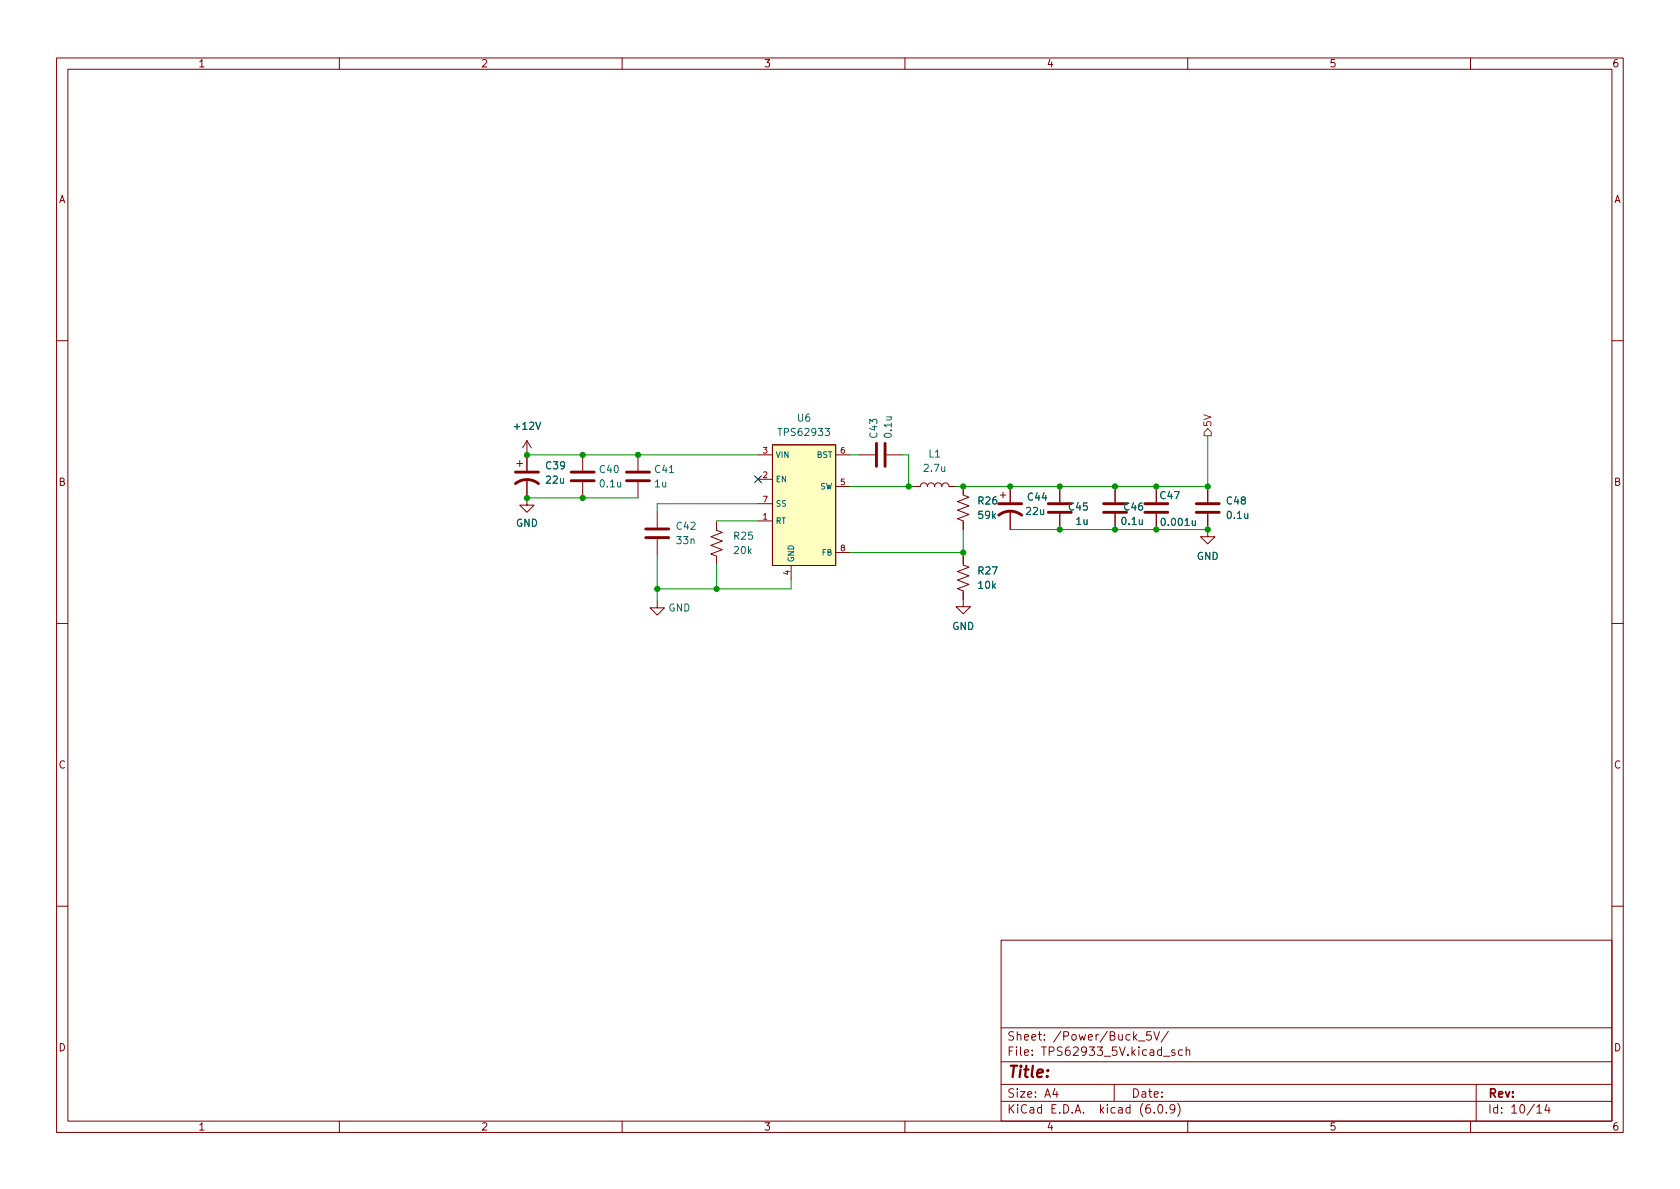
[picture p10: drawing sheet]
<svg xmlns="http://www.w3.org/2000/svg" width="297mm" height="210mm" viewBox="0 0 297 210" stroke-linecap="round" stroke-linejoin="round" font-family="sans-serif">
<g fill="none" stroke="#840000" stroke-width=".18">
<path d="M10 10.2h277v190.1h-277zM12 12.2h273v186.1h-273zM60 10.2v2M110 10.2v2M160 10.2v2M210 10.2v2M260 10.2v2M10 60.2h2M93.2 77.9v5.3M93.2 77.9l-.8 1.3M93.2 77.9l.7 1.3M136.6 78.7h11.2v21.3h-11.2z"/>
<path d="M285 60.2h2M91.4 82h1M91.9 81.5v1M93.2 84.8v4.5h1.2l-1.2 1.3-1.3-1.3h1.3M103 80.4v2.8M103 85.3v2.8M112.8 80.4v2.8M112.8 85.3v2.8M116.2 90.5v2.8M116.2 95.3v2.8M126.7 92.2v1.6l1 .4-2 .7 2 .8-2 .7 2 .8-2 .8 1 .3v1.6M134 80.4h2.6"/>
<path d="M134 92.1h2.6M134 84.8h2.6M134 89.1h2.6M139.9 100v2.5M147.8 80.4h2.5M147.8 86h2.5M147.8 97.7h2.5M151.9 80.4h2.8M156.7 80.4h2.8M161.4 86h1.3a.64 .64 0 0 1 .6-.6 .64 .64 0 0 1 .7 .6 .64 .64 0 0 1 .6-.6 .64 .64 0 0 1 .7 .6 .64 .64 0 0 1 .6-.6 .64 .64 0 0 1 .6 .6 .64 .64 0 0 1 .7-.6 .64 .64 0 0 1 .6 .6h1.3M170.3 86v1.5l1 .4-2 .8 2 .8-2 .7 2 .8-2 .7 1 .4v1.5M170.3 98.4v1.5l1 .4-2 .8 2 .7-2 .8 2 .7-2 .8 1 .4v2.8h1.3l-1.3 1.3-1.3-1.3h1.3"/>
<path d="M176.8 87.5h1.1M177.3 87v1.1M178.6 86v2.8M178.6 90.3v3.3M187.4 86v2.8M187.4 90.9v2.7M197.2 86v2.8M197.2 90.9v2.7M204.4 86v2.8M204.4 90.9v2.7M213.5 90.9v4h1.3l-1.3 1.3-1.2-1.3h1.2M213.5 86v2.8"/>
<path d="M10 110.2h2M116.2 106.2v1.3h1.3l-1.3 1.3-1.3-1.3h1.3M285 110.2h2M10 160.2h2M177 166.3h108v32h-108zM285 160.2h2M60 198.3v2M110 198.3v2M160 198.3v2M177 194.8h108M177 191.8h108M177 187.8h108"/>
<path d="M177 181.8h108M186.5 192.5l-.4 1h1M186.9 193v1M197 191.8v3M201.3 184.1h1.1M203.5 182.4h-.7l-.1 .7 .2-.1 .5 .1 .2 .2-.1 .5-.2 .1-.6-.1M204 182.4l.5 1.5 .5-1.5M204.1 196.7v.1M204.9 195.4l.2-.1a.81 .81 0 0 1 .6 .7 .81 .81 0 0 1-.3 .8h-.2a.81 .81 0 0 1-.6-.6 .81 .81 0 0 1 .3-.8zM205.7 186.8h1.2M206.2 196.7v.1M206.6 182.4l-1.3 1.9"/>
<path d="M207.7 196l-.3 .3h-.3l-.2-.3 .1-.6 .4-.1 .2 .2a.99 .99 0 0 1-.3 1.3h-.3M207.7 185.7l-.3-.1-.3 .2 .1 .3 .5 .1v.4h-.6M208.2 195.1a1.72 1.72 0 0 1 0 2.3M209.1 185.7l-.5-.1-.2 .3v.4l.1 .3h.6M209.7 185.8l.2-.2 .4 .1 .1 .9M209.7 185.1v1.5M210 198.3v2M260 198.3v2M261 191.8v6.5M271.7 195.8l.5-.5v1.5M271.7 196.8h.9M273.5 195.3l-.4 1h1"/>
<path d="M273.9 195.8v1"/>
</g>
<g fill="none" stroke="#840000" stroke-width=".51">
<path d="M155 78.4v4.1M156.5 78.4v4.1M91.1 85.5a3.3 3.3 0 0 1 4.1 0M91.1 83.5h4.1M101 85h4.1M101 83.5h4.1M110.8 85h4M110.8 83.5h4M114.2 95.1h4M114.2 93.5h4M176.6 91.1a3.3 3.3 0 0 1 4 0M176.6 89.1h4"/>
<path d="M185.3 90.6h4.1M185.3 89.1h4.1M195.1 90.6h4.1M195.1 89.1h4.1M202.4 90.6h4.1M202.4 89.1h4.1M211.5 90.6h4.1M211.5 89.1h4.1"/>
</g>
<path d="M136.6 78.7h11.2v21.3h-11.2z" fill="#ffffc2" stroke="#ffffc2" stroke-width=".18"/>
<path d="M213.5 75.8l.7 .6v.7h-1.3v-.7z" fill="none" stroke="#725600" stroke-width=".18"/>
<g fill="none" stroke="#009600" stroke-width=".18">
<path d="M213.5 77.1v8.9h-44.4M93.2 80.4h40.8M93.2 88.1h19.6M116.2 98.1v8.1M126.7 99.9v4.2M134 92.1h-7.3v.1M134 89.1h-17.8v1.4M150.3 86h11.1M150.3 80.4h1.6M150.3 97.7h20M159.5 80.4h1.2v5.6M170.3 93.6v4.8"/>
<path d="M178.6 93.6h34.9M139.9 102.5v1.6h-23.7"/>
</g>
<path d="M133.4 84.1l1.2 1.3M134.6 84.1l-1.2 1.3" fill="none" stroke="#000084" stroke-width=".18"/>
<g fill="#009600" stroke="#009600" stroke-width=".18">
<circle cx="93.2" cy="80.5" r=".46"/>
<circle cx="93.2" cy="88.1" r=".46"/>
<circle cx="103" cy="88.1" r=".46"/>
<circle cx="126.7" cy="104.1" r=".46"/>
<circle cx="103" cy="80.4" r=".46"/>
<circle cx="112.8" cy="80.4" r=".46"/>
<circle cx="116.2" cy="104.1" r=".46"/>
<circle cx="197.2" cy="86" r=".46"/>
<circle cx="204.4" cy="93.6" r=".46"/>
<circle cx="197.2" cy="93.6" r=".46"/>
<circle cx="204.4" cy="86" r=".46"/>
<circle cx="187.4" cy="86" r=".46"/>
<circle cx="187.4" cy="93.6" r=".46"/>
<circle cx="170.3" cy="86" r=".46"/>
<circle cx="160.7" cy="86" r=".46"/>
<circle cx="213.5" cy="86" r=".46"/>
<circle cx="178.6" cy="86" r=".46"/>
<circle cx="170.3" cy="97.7" r=".46"/>
<circle cx="213.5" cy="93.6" r=".46"/>
</g>
<text font-size="2.8" fill="#840000" x="178" y="190.6">Title:</text>
<g font-size="2.1" fill="#840000">
<text x="178" y="184">Sheet: /Power/Buck_5V/</text>
<text x="178" y="186.7">File: TPS62933_5V.kicad_sch</text>
<text x="178" y="196.9">KiCad E.D.A. kicad (6.0.9)</text>
<text x="178" y="194.1">Size: A4</text>
<text x="200" y="194.1">Date:</text>
<text x="263" y="194.1">Rev:</text>
<text x="263" y="196.9">Id: 10/14</text>
</g>
<g font-size="1.8" fill="#840000">
<text x="35" y="11.9">1</text>
<text x="85" y="11.9">2</text>
<text x="135" y="11.9">3</text>
<text x="185" y="11.9">4</text>
<text x="235" y="11.9">5</text>
<text x="285" y="11.9">6</text>
<text x="10.3" y="35.9">A</text>
<text x="285.3" y="35.9">A</text>
<text x="10.3" y="85.9">B</text>
<text x="285.3" y="85.9">B</text>
<text x="10.3" y="135.9">C</text>
<text x="285.3" y="135.9">C</text>
<text x="10.3" y="185.9">D</text>
<text x="285.3" y="185.9">D</text>
<text x="35" y="199.9">1</text>
<text x="85" y="199.9">2</text>
<text x="135" y="199.9">3</text>
<text x="185" y="199.9">4</text>
<text x="235" y="199.9">5</text>
<text x="285" y="199.9">6</text>
</g>
<g font-size="1.8" fill="#006464">
<text x="91.1" y="76">+12V</text>
<text x="138" y="77.1">TPS62933</text>
<text x="141" y="74.5">U6</text>
<text x="155.1" y="77.4" transform="rotate(-90 155.1 77.4)">C43</text>
<text x="157.7" y="77.3" transform="rotate(-90 157.7 77.3)">0.1u</text>
<text x="96.6" y="83">C39</text>
<text x="106.1" y="83.6">C40</text>
<text x="115.9" y="83.6">C41</text>
<text x="163.5" y="83.4">2.7u</text>
<text x="164.2" y="80.9">L1</text>
<text x="96.6" y="85.5">22u</text>
<text x="106.2" y="86.2">0.1u</text>
<text x="115.8" y="86.2">1u</text>
<text x="173" y="89.2">R26</text>
<text x="181.8" y="88.5">C44</text>
<text x="205.2" y="88.3">C47</text>
<text x="217" y="89.2">C48</text>
<text x="91.2" y="93.1">GND</text>
<text x="119.7" y="93.7">C42</text>
<text x="129.8" y="95.4">R25</text>
<text x="173" y="91.7">59k</text>
<text x="181.5" y="91.1">22u</text>
<text x="189" y="90.3">C45</text>
<text x="190.3" y="92.8">1u</text>
<text x="198.4" y="92.8">0.1u</text>
<text x="198.8" y="90.3">C46</text>
<text x="205.6" y="93">0.001u</text>
<text x="217.1" y="91.7">0.1u</text>
<text x="119.7" y="96.2">33n</text>
<text x="129.9" y="98">20k</text>
<text x="173" y="101.6">R27</text>
<text x="211.6" y="99">GND</text>
<text x="173" y="104.1">10k</text>
<text x="118.2" y="108.1">GND</text>
<text x="168.3" y="111.4">GND</text>
</g>
<text font-size="1.8" fill="#725600" x="214.2" y="75.6" transform="rotate(-90 214.2 75.6)">5V</text>
<g font-size="1.4" fill="#a90000">
<text x="134.9" y="80.2">3</text>
<text x="148.6" y="80.2">6</text>
<text x="134.9" y="84.5">2</text>
<text x="134.9" y="88.8">7</text>
<text x="148.6" y="85.8">5</text>
<text x="134.9" y="91.9">1</text>
<text x="139.6" y="101.7" transform="rotate(-90 139.6 101.7)">4</text>
<text x="148.6" y="97.5">8</text>
</g>
<g font-size="1.4" fill="#006464">
<text x="137.1" y="80.9">VIN</text>
<text x="144.4" y="80.9">BST</text>
<text x="137.1" y="85.3">EN</text>
<text x="137.1" y="89.6">SS</text>
<text x="145" y="86.5">SW</text>
<text x="137.1" y="92.6">RT</text>
<text x="140.4" y="99.5" transform="rotate(-90 140.4 99.5)">GND</text>
<text x="145.4" y="98.2">FB</text>
</g>
</svg>
